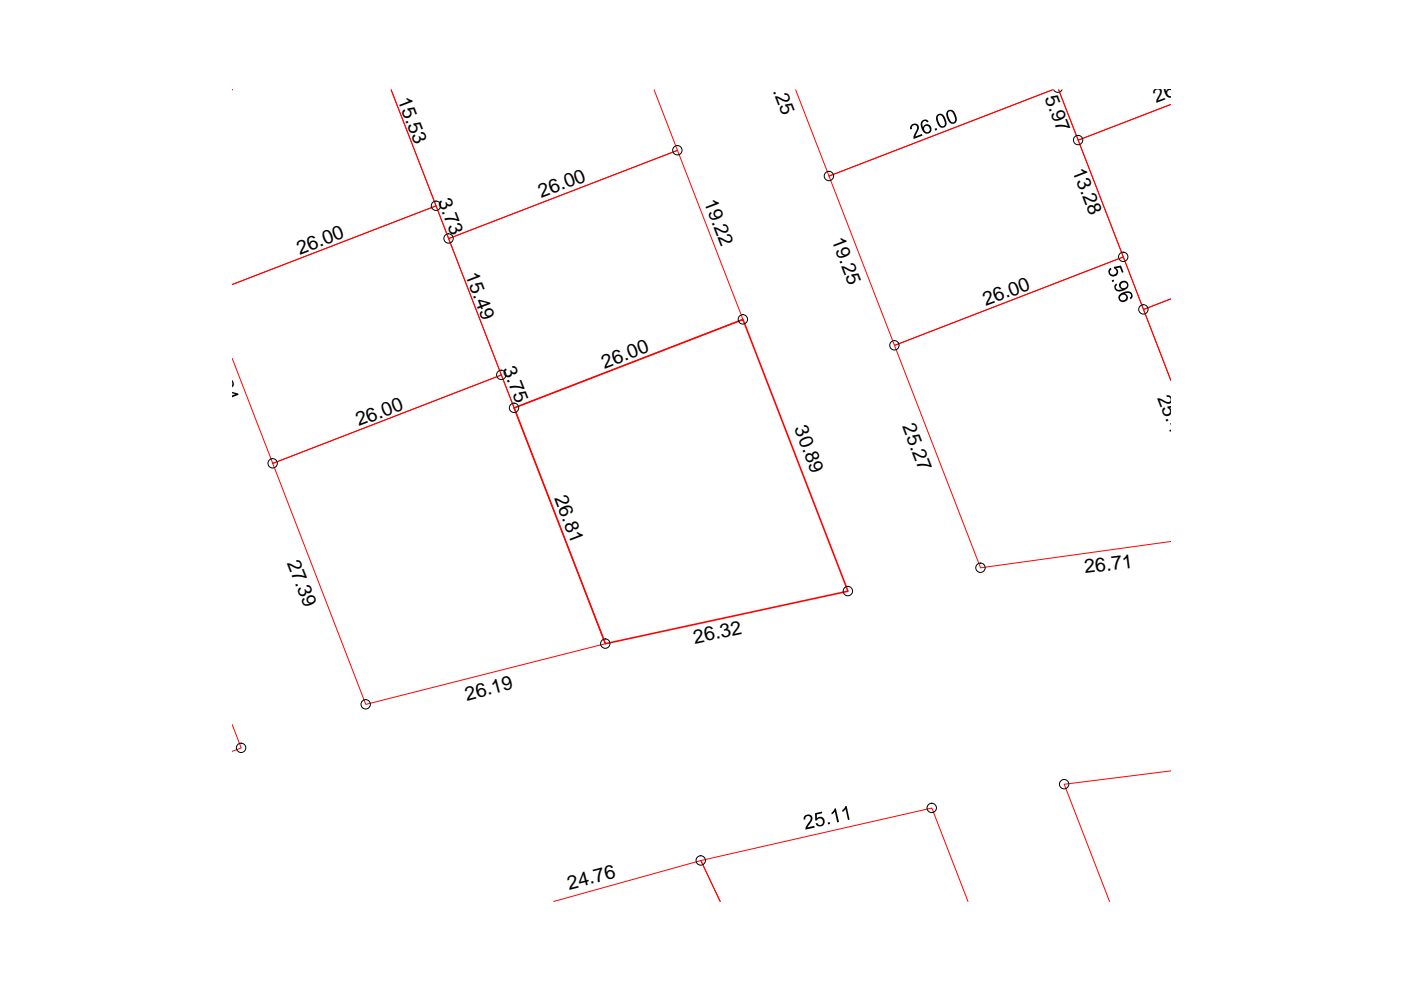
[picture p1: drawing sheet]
<svg xmlns="http://www.w3.org/2000/svg" width="297mm" height="210mm" viewBox="0 0 297 210" stroke-linecap="round" stroke-linejoin="round" font-family="sans-serif">
<path d="M49.2 19.1h.1M138.7 19.1l4.9 12.8-48.5 18.7-12.2-31.5 9.6 24.5-43.3 16.7 43.3-16.7 13.8 35.9-48.5 18.8-8.6-22.3M168.7 19.1l7.1 18.2 47.3-18.2-47.3 18.2 13.9 35.9 48.5-18.7-13.7-35.4 4.1 10.6 19.6-7.6-19.6 7.6 13.8 35.9 5.8-2.2-5.8 2.2 5.8 15-10-26.1-48.5 18.7 18.2 47.2 40.3-5.6M95.1 50.6l48.5-18.7 13.9 35.8-48.5 18.8zM57.8 98.3l48.5-18.8 22.1 57-50.8 12.9zM49.2 153.6l1.9 5-1.9 .7M248.2 163.4l-22.6 2.9 9.6 24.8M117.4 191.1l31.2-8.6 4.1 8.6-4.1-8.6 49-11.2 7.6 19.8" fill="none" stroke="#f00" stroke-width=".21"/>
<path d="M109 86.5l48.5-18.8 22.3 57.6-51.4 11.2z" fill="none" stroke="#f00" stroke-width=".34"/>
<g fill="none" stroke="#000" stroke-width=".21">
<path d="M223.4 19.1a.99 .99 0 0 0 .9 .5 .99 .99 0 0 0 .9-.5"/>
<circle cx="143.6" cy="31.9" r=".99"/>
<circle cx="175.7" cy="37.3" r=".99"/>
<circle cx="228.6" cy="29.7" r=".99"/>
<circle cx="92.4" cy="43.6" r=".99"/>
<circle cx="95.1" cy="50.6" r=".99"/>
<circle cx="238.1" cy="54.5" r=".99"/>
<circle cx="106.3" cy="79.5" r=".99"/>
<circle cx="157.5" cy="67.7" r=".99"/>
<circle cx="189.6" cy="73.2" r=".99"/>
<circle cx="242.4" cy="65.6" r=".99"/>
<circle cx="57.8" cy="98.2" r=".99"/>
<circle cx="109" cy="86.5" r=".99"/>
<circle cx="128.3" cy="136.5" r=".99"/>
<circle cx="179.8" cy="125.3" r=".99"/>
<circle cx="207.9" cy="120.4" r=".99"/>
<circle cx="51.1" cy="158.6" r=".99"/>
<circle cx="77.5" cy="149.3" r=".99"/>
<circle cx="197.5" cy="171.3" r=".99"/>
<circle cx="225.6" cy="166.3" r=".99"/>
<circle cx="148.6" cy="182.4" r=".99"/>
</g>
<g fill="#000">
<path d="M193.1 26.6l.7-.4h.5l.4 .3 .1 .3-.1 .8-.6 1.4 1.4-.6 .1 .3-1.9 .8v-.6l.7-1.8a.56 .56 0 0 0-.7-.6 .56 .56 0 0 0-.3 .8l-.4 .1v-.1zM198.2 27.3l.3-.2 .2 .4-.4 .2zM235.2 57l.3-.2 .2 .3-.4 .4 .1 .5 .3 .2 .4 .1 .4-.2 .2-.4-.1-.5-.4-.3-.1-.3 1.6-.3 .5 1.4-.3 .1-.5-1.1-.8 .2 .5 .5-.1 .7-.5 .4-.6 .1-.5-.2-.3-.4-.1-.6zM235.7 59.4l.4-.1 .1 .3-.4 .2zM170.6 173l.7-.3 .8 .3 .2 .3-.1 .6-1 1.5 1.4-.3 .1 .4-1.9 .4v-.5l1-1.5 .1-.5-.4-.4h-.3l-.3 .2-.1 .5-.4 .1zM172.8 172.4l1.4-.3 .1 .3-1.1 .3v.8l.5-.3h.5l.4 .3 .2 .4v.6l-.5 .6-.8 .1-.4-.3-.2-.3 .4-.1 .4 .4h.4l.4-.4v-.5l-.5-.5-.4 .1-.4 .3-.4 .1zM175.5 174.4l.4-.1 .1 .4-.4 .1zM177 171.4h.2l.7 2.9-.4 .1-.5-2.3-.6 .6-.1-.4 .4-.3zM179.2 170.9h.3l.6 2.9-.3 .1-.5-2.3-.7 .6v-.4z"/>
<path d="M195.4 25.7l.2-.2 .6-.2 .6 .4-.2 .3-.4-.3h-.4l-.3 .8 .2 .5 .3-.5 .4-.2 .6 .1 .3 .3 .2 .4v.5l-.4 .6-.8 .1-.6-.4-.5-1.3zM196.1 26.8l-.2 .3 .1 .6 .4 .3 .6-.1 .1-.3-.1-.7-.4-.2z"/>
<path d="M198.6 24.4l.8-.3 .8 .6 .5 1.3-.1 .6-.4 .4-.7 .1-.6-.6-.4-1.2zM199 24.5l-.2 .3 .2 .9 .3 .8 .5 .3a.75 .75 0 0 0 .4-1.3l-.5-.9-.3-.2z"/>
<path d="M200.8 23.6l.5-.3h.5l.6 .5 .5 1.3-.1 .6-.3 .4-.7 .1-.6-.3-.6-1.5zM201.1 23.7l-.1 .7 .3 .8 .5 .7h.5l.2-.6-.4-1.2-.5-.5z"/>
<path d="M236.3 60.4l.4-.3 .2 .4-.3 .2v.3l.1 .3 .4 .2 .8-.2-.5-.3-.2-.4 .1-.5 .4-.5 .4-.1 .7 .1 .4 .5 .1 .4-.2 .5-.4 .4-1 .4h-.6l-.8-.5zM237.6 60.5a.65 .65 0 0 0 1.3 0 .65 .65 0 0 0-1.3 0z"/>
<path d="M237.4 62.4l.8-.5 1.2-.1 .5 .2 .3 .8-.3 .5-.2 .2-.2-.4 .3-.3-.1-.4-.4-.3-.8 .1 .6 .5v.7l-.3 .4-.9 .3-.4-.2-.3-.5v-.6zM237.6 62.7l-.2 .6 .3 .3 .3 .1 .7-.3 .1-.5-.3-.4h-.5z"/>
</g>
<g font-size="4.1">
<text x="162.2" y="14.9" transform="rotate(69 162.2 14.9)">19.25</text>
<text x="84.2" y="21.2" transform="rotate(69 84.2 21.2)">15.53</text>
<text x="221.4" y="20.7" transform="rotate(69 221.4 20.7)">5.97</text>
<text x="245.2" y="21.9" transform="rotate(-21 245.2 21.9)">26.00</text>
<text x="227.3" y="36.2" transform="rotate(69 227.3 36.2)">13.28</text>
<text x="92.8" y="42.6" transform="rotate(69 92.8 42.6)">3.73</text>
<text x="114.8" y="42" transform="rotate(-21 114.8 42)">26.00</text>
<text x="149.2" y="42.8" transform="rotate(69 149.2 42.8)">19.22</text>
<text x="63.5" y="54" transform="rotate(-21 63.5 54)">26.00</text>
<text x="176.3" y="50.9" transform="rotate(69 176.3 50.9)">19.25</text>
<text x="98.6" y="58.3" transform="rotate(69 98.6 58.3)">15.49</text>
<text x="209" y="64.9" transform="rotate(-21 209 64.9)">26.00</text>
<text x="44.3" y="75.7" transform="rotate(69 44.3 75.7)">19.24</text>
<text x="106.6" y="78.2" transform="rotate(69 106.6 78.2)">3.75</text>
<text x="128.2" y="78.1" transform="rotate(-21 128.2 78.1)">26.00</text>
<text x="245.4" y="84.4" transform="rotate(69 245.4 84.4)">25.45</text>
<text x="76.1" y="90.4" transform="rotate(-21 76.1 90.4)">26.00</text>
<text x="168.4" y="90.8" transform="rotate(69 168.4 90.8)">30.89</text>
<text x="191.3" y="90.4" transform="rotate(69 191.3 90.4)">25.27</text>
<text x="117.5" y="105.6" transform="rotate(69 117.5 105.6)">26.81</text>
<text x="60.8" y="119.3" transform="rotate(69 60.8 119.3)">27.39</text>
<text x="230.1" y="121.6" transform="rotate(-7 230.1 121.6)">26.71</text>
<text x="147.3" y="136.4" transform="rotate(-12 147.3 136.4)">26.32</text>
<text x="99" y="148.5" transform="rotate(-15 99 148.5)">26.19</text>
<text x="120.7" y="188.7" transform="rotate(-14 120.7 188.7)">24.76</text>
</g>
</svg>
